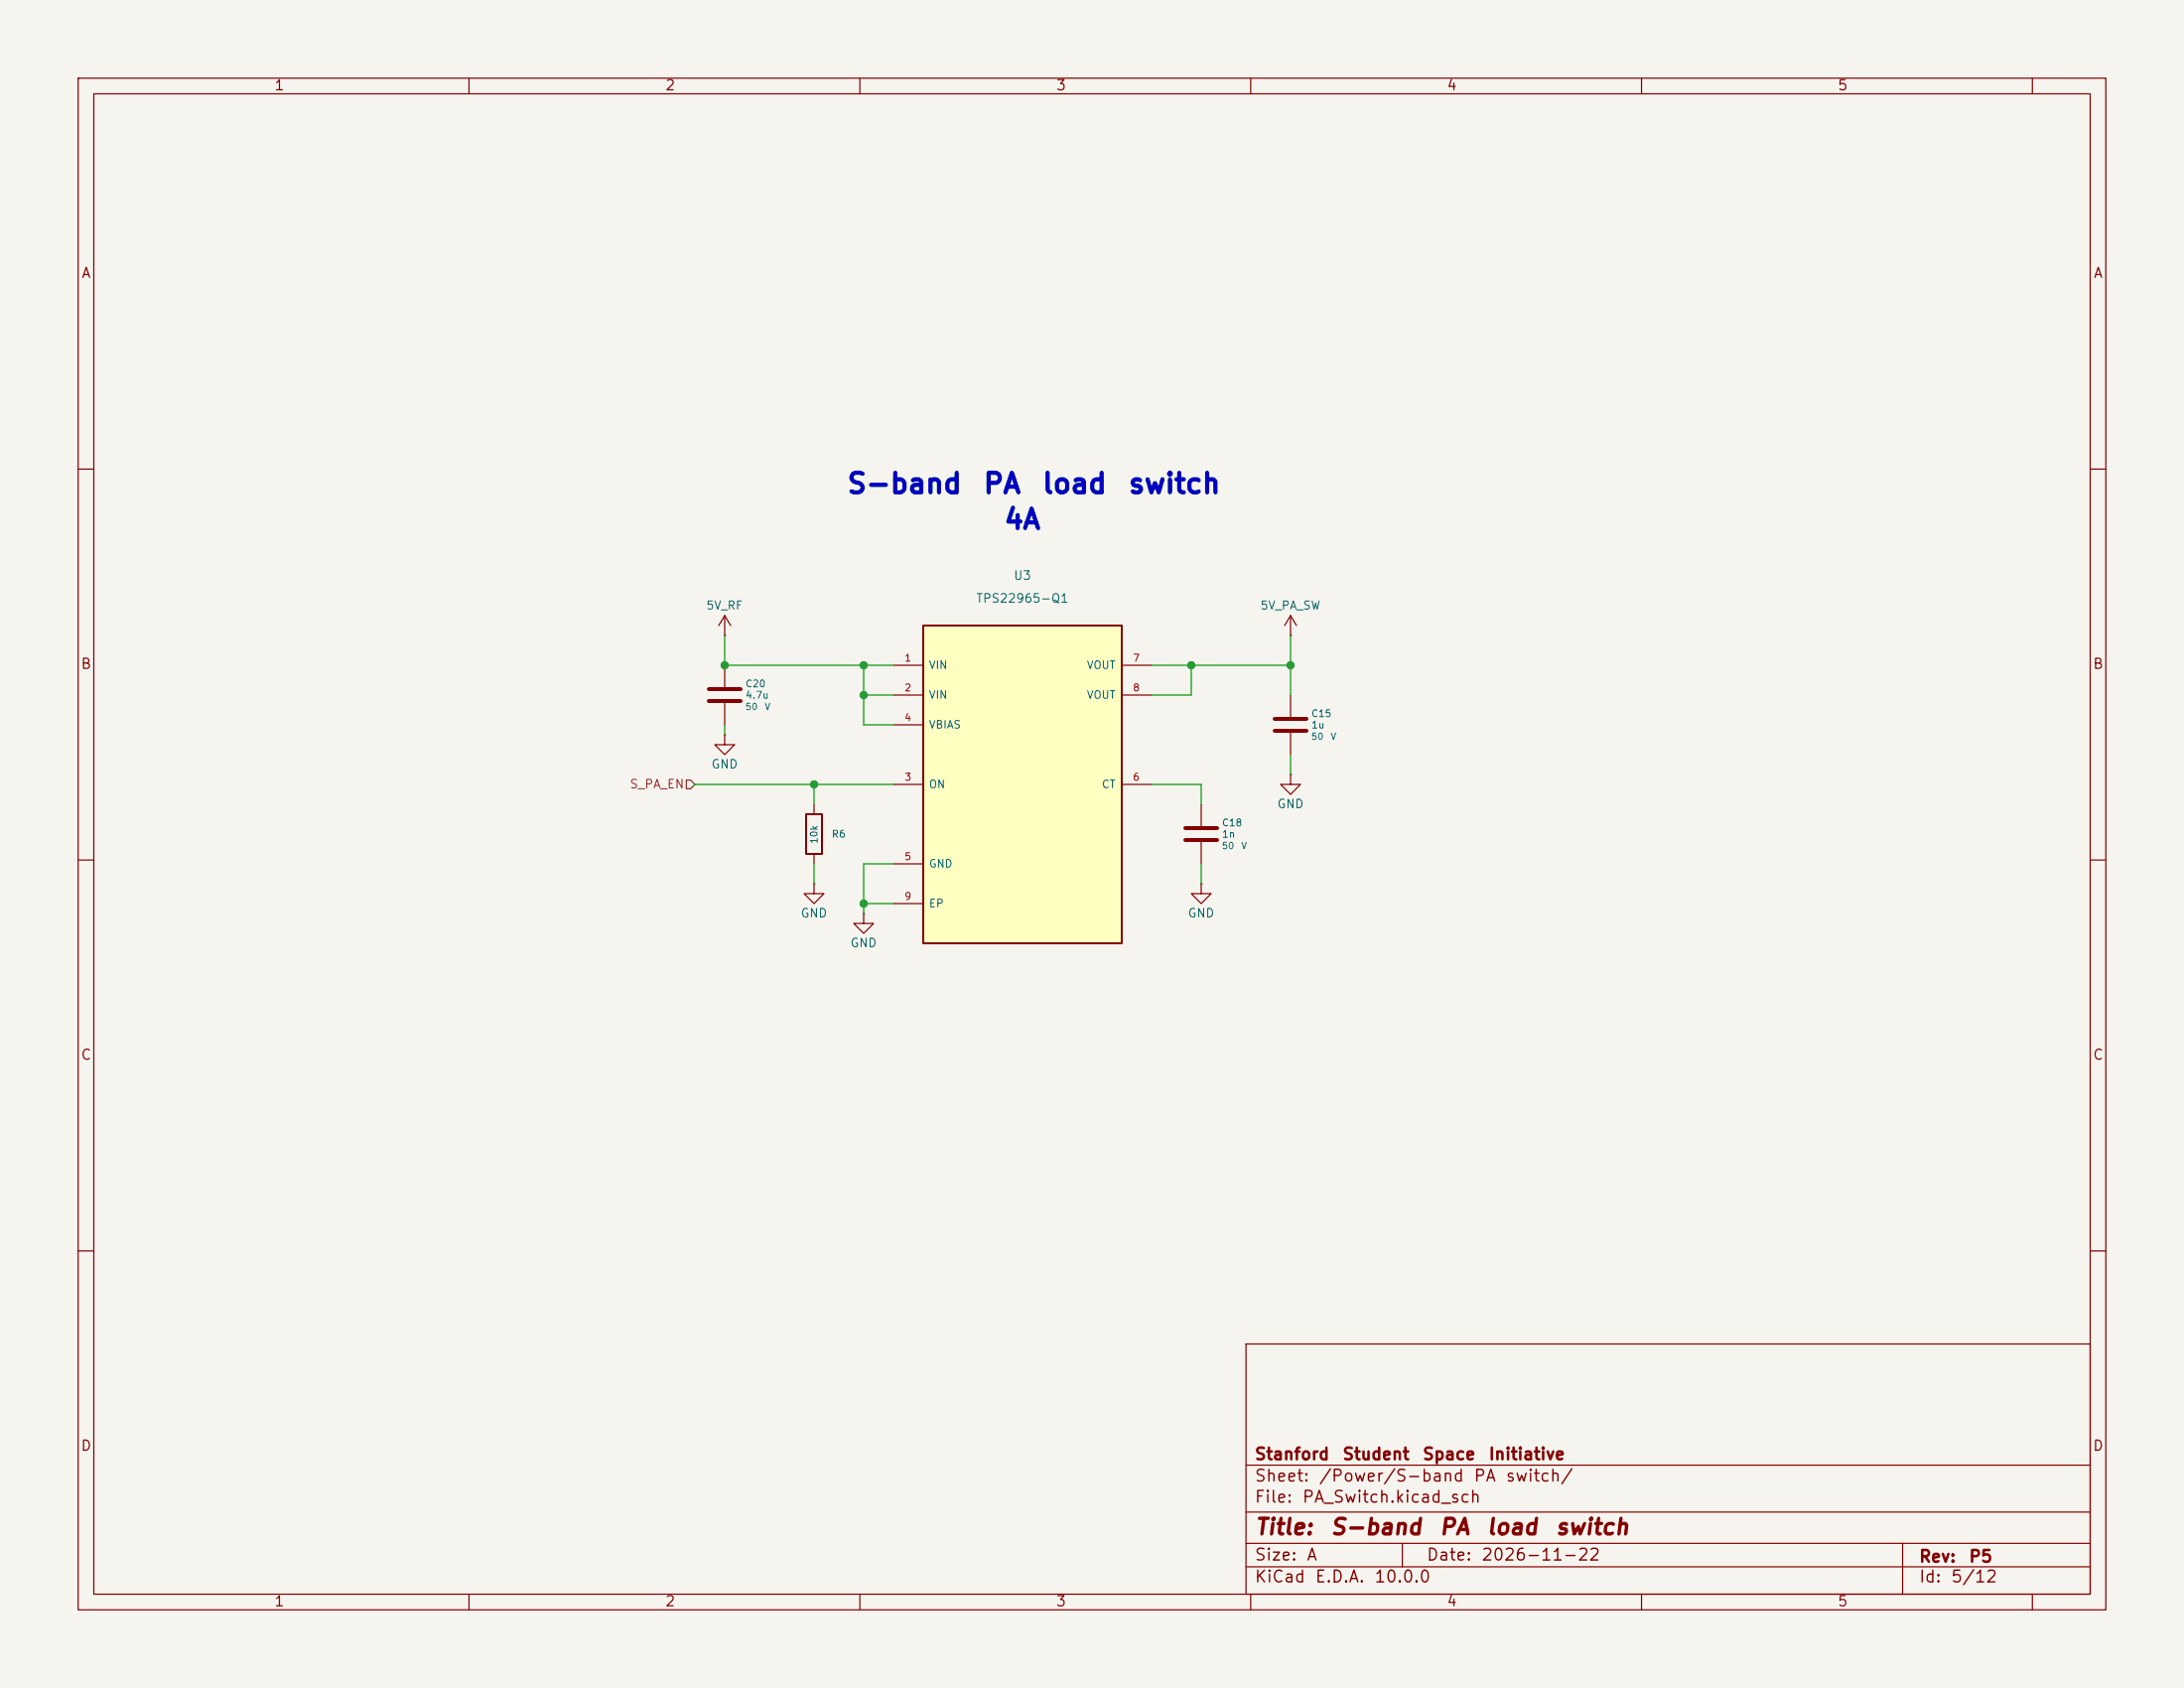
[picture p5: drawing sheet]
<svg xmlns="http://www.w3.org/2000/svg" width="279mm" height="216mm" viewBox="0 0 279 216" stroke-linecap="round" stroke-linejoin="round" font-family="sans-serif">
<path d="M0 0h279.4v215.9h-279.4z" fill="#f5f4ef" stroke="#f5f4ef" stroke-width=".13"/>
<g fill="none" stroke="#840000" stroke-width=".15">
<path d="M10 10h259.4v195.9h-259.4zM12 12h255.4v191.9h-255.4zM60 10v2M110 10v2M160 10v2M210 10v2M260 10v2M10 60h2M165.1 78.7l-.8 1.3M165.1 78.7l.8 1.3M165.1 78.7v2.6M267.4 60h2"/>
<path d="M92.7 94v1.3h1.3l-1.3 1.2-1.3-1.2h1.3M92.7 94h.1M165.1 99.1v1.2h1.3l-1.3 1.3-1.3-1.3h1.3M165.1 99.1h.1M165.1 81.3h.1M10 110h2M104.1 113v1.3h1.3l-1.3 1.3-1.2-1.3h1.2M104.1 113h.1M110.5 116.8v1.3h1.3l-1.3 1.3-1.3-1.3h1.3M110.5 116.8h.1M153.7 102.9v2.8M153.7 107.7v2.8"/>
<path d="M267.4 110h2M10 160h2M159.4 171.9h108v32h-108zM267.4 160h2M159.4 197.4h108M159.4 193.4h108M159.4 187.4h108M179.4 197.4v3M243.4 197.4v6.5M60 203.9v2M110 203.9v2M159.4 200.4h108"/>
<path d="M160 203.9v2M210 203.9v2M260 203.9v2"/>
</g>
<path d="M151.6 105.9h4.1M151.6 107.4h4.1" fill="none" stroke="#840000" stroke-width=".51"/>
<path d="M118.1 80h25.4v40.7h-25.4z" fill="#ffffc2"/>
<path d="M118.1 80h25.4v40.7h-25.4zM103.1 104.1h2.1v5.1h-2.1z" fill="none" stroke="#840000" stroke-width=".25"/>
<g fill="none" stroke="#840000" stroke-width=".15">
<path d="M92.7 78.7v2.6M92.7 78.7l-.8 1.3M92.7 78.7l.8 1.3M92.7 81.3h.1M92.7 85.1v2.8M92.7 89.9v2.8M114.3 85.1h3.8M114.3 88.9h3.8M114.3 92.7h3.8M143.5 85.1h3.8M143.5 88.9h3.8M165.1 88.9v2.8"/>
<path d="M165.1 93.7v2.8M104.1 102.9v1.2M104.1 109.2v1.3M114.3 100.3h3.8M114.3 110.5h3.8M114.3 115.6h3.8M143.5 100.3h3.8M153.7 113v1.3h1.2l-1.2 1.3-1.3-1.3h1.3M153.7 113h.1"/>
</g>
<path d="M90.7 88.1h4M90.7 89.7h4M163.1 91.9h4M163.1 93.5h4" fill="none" stroke="#840000" stroke-width=".51"/>
<path d="M87.8 99.8h.5l.6 .5-.6 .6h-.5z" fill="none" stroke="#725600" stroke-width=".15"/>
<g fill="none" stroke="#009600" stroke-width=".15">
<path d="M92.7 81.3v3.8h21.6M92.7 92.7v1.3M110.5 85.1v7.6h3.8M110.5 88.9h3.8M147.3 85.1h17.8M152.4 85.1v3.8h-5.1M165.1 81.3v7.6M165.1 96.5v2.6M88.9 100.3h25.4M104.1 100.3v2.6M104.1 110.5v2.5M110.5 115.6h3.8"/>
<path d="M114.3 110.5h-3.8v6.3M147.3 100.3h6.4v2.6M153.7 110.5v2.5"/>
</g>
<g fill="#009600" stroke="#009600" stroke-width=".13">
<circle cx="104.1" cy="100.3" r=".46"/>
<circle cx="110.5" cy="88.9" r=".46"/>
<circle cx="110.5" cy="115.6" r=".46"/>
<circle cx="92.7" cy="85.1" r=".46"/>
<circle cx="110.5" cy="85.1" r=".46"/>
<circle cx="152.4" cy="85.1" r=".46"/>
<circle cx="165.1" cy="85.1" r=".46"/>
</g>
<g font-size="2.5" fill="#0000c2">
<text x="108.2" y="63.7">S-band</text>
<text x="125.6" y="63.7">PA</text>
<text x="133.2" y="63.7">load</text>
<text x="144.2" y="63.7">switch</text>
<text x="128.3" y="68.3">4A</text>
</g>
<g font-size="2" fill="#840000">
<text x="160.4" y="196.8">Title:</text>
<text x="170.1" y="196.8">S-band</text>
<text x="184" y="196.8">PA</text>
<text x="190" y="196.8">load</text>
<text x="198.8" y="196.8">switch</text>
</g>
<g font-size="1.5" fill="#840000">
<text x="160.4" y="189.9">Sheet:</text>
<text x="160.4" y="187.1">Stanford</text>
<text x="168.6" y="189.9">/Power/S-band</text>
<text x="171.6" y="187.1">Student</text>
<text x="181.9" y="187.1">Space</text>
<text x="188.4" y="189.9">PA</text>
<text x="190.3" y="187.1">Initiative</text>
<text x="192.5" y="189.9">switch/</text>
<text x="160.4" y="192.6">File:</text>
<text x="166.5" y="192.6">PA_Switch.kicad_sch</text>
<text x="160.4" y="202.8">KiCad</text>
<text x="160.4" y="200">Size:</text>
<text x="167.1" y="200">A</text>
<text x="168.1" y="202.8">E.D.A.</text>
<text x="175.7" y="202.8">10.0.0</text>
<text x="182.4" y="200">Date:</text>
<text x="189.4" y="200">2026-11-22</text>
<text x="245.4" y="200.2">Rev:</text>
<text x="245.4" y="202.8">Id:</text>
<text x="249.5" y="202.8">5/12</text>
<text x="251.8" y="200.2">P5</text>
</g>
<g font-size="1.3" fill="#840000">
<text x="35" y="11.9">1</text>
<text x="85" y="11.9">2</text>
<text x="135" y="11.9">3</text>
<text x="185" y="11.9">4</text>
<text x="235" y="11.9">5</text>
<text x="10.3" y="35.9">A</text>
<text x="267.7" y="35.9">A</text>
<text x="10.3" y="85.9">B</text>
<text x="267.7" y="85.9">B</text>
<text x="10.3" y="135.9">C</text>
<text x="267.7" y="135.9">C</text>
<text x="10.3" y="185.9">D</text>
<text x="267.7" y="185.9">D</text>
<text x="35" y="205.8">1</text>
<text x="85" y="205.8">2</text>
<text x="135" y="205.8">3</text>
<text x="185" y="205.8">4</text>
<text x="235" y="205.8">5</text>
</g>
<g font-size="1.1" fill="#006464">
<text x="124.8" y="77.4">TPS22965-Q1</text>
<text x="129.6" y="74.4">U3</text>
<text x="90.3" y="78.2">5V_RF</text>
<text x="161.2" y="78.2">5V_PA_SW</text>
<text x="90.9" y="98.6">GND</text>
<text x="163.3" y="103.6">GND</text>
<text x="102.3" y="117.6">GND</text>
<text x="151.9" y="117.6">GND</text>
<text x="108.7" y="121.4">GND</text>
</g>
<text font-size="1.1" fill="#725600" x="80.5" y="101.1">S_PA_EN</text>
<g font-size="1" fill="#006464">
<text x="118.8" y="85.8">VIN</text>
<text x="118.8" y="89.6">VIN</text>
<text x="139" y="85.8">VOUT</text>
<text x="139" y="89.6">VOUT</text>
<text x="118.8" y="93.4">VBIAS</text>
<text x="118.8" y="101">ON</text>
<text x="140.9" y="101">CT</text>
<text x="118.8" y="111.2">GND</text>
<text x="118.8" y="116.3">EP</text>
</g>
<g font-size=".9" fill="#006464">
<text x="95.3" y="88.1">C20</text>
<text x="95.3" y="89.6">4.7u</text>
<text x="167.7" y="91.9">C15</text>
<text x="167.7" y="93.4">1u</text>
<text x="106.3" y="107.4">R6</text>
<text x="156.3" y="105.9">C18</text>
<text x="156.3" y="107.4">1n</text>
<text x="104.8" y="108" transform="rotate(-90 104.8 108)">10k</text>
</g>
<g font-size=".9" fill="#a90000">
<text x="115.6" y="84.8">1</text>
<text x="115.6" y="88.6">2</text>
<text x="144.8" y="84.8">7</text>
<text x="144.8" y="88.6">8</text>
<text x="115.6" y="92.5">4</text>
<text x="115.6" y="100.1">3</text>
<text x="144.8" y="100.1">6</text>
<text x="115.6" y="110.2">5</text>
<text x="115.6" y="115.3">9</text>
</g>
<g font-size=".8" fill="#0d6f78">
<text x="95.3" y="91">50</text>
<text x="97.8" y="91">V</text>
<text x="167.7" y="94.8">50</text>
<text x="170.2" y="94.8">V</text>
<text x="156.2" y="108.8">50</text>
<text x="158.7" y="108.8">V</text>
</g>
</svg>
